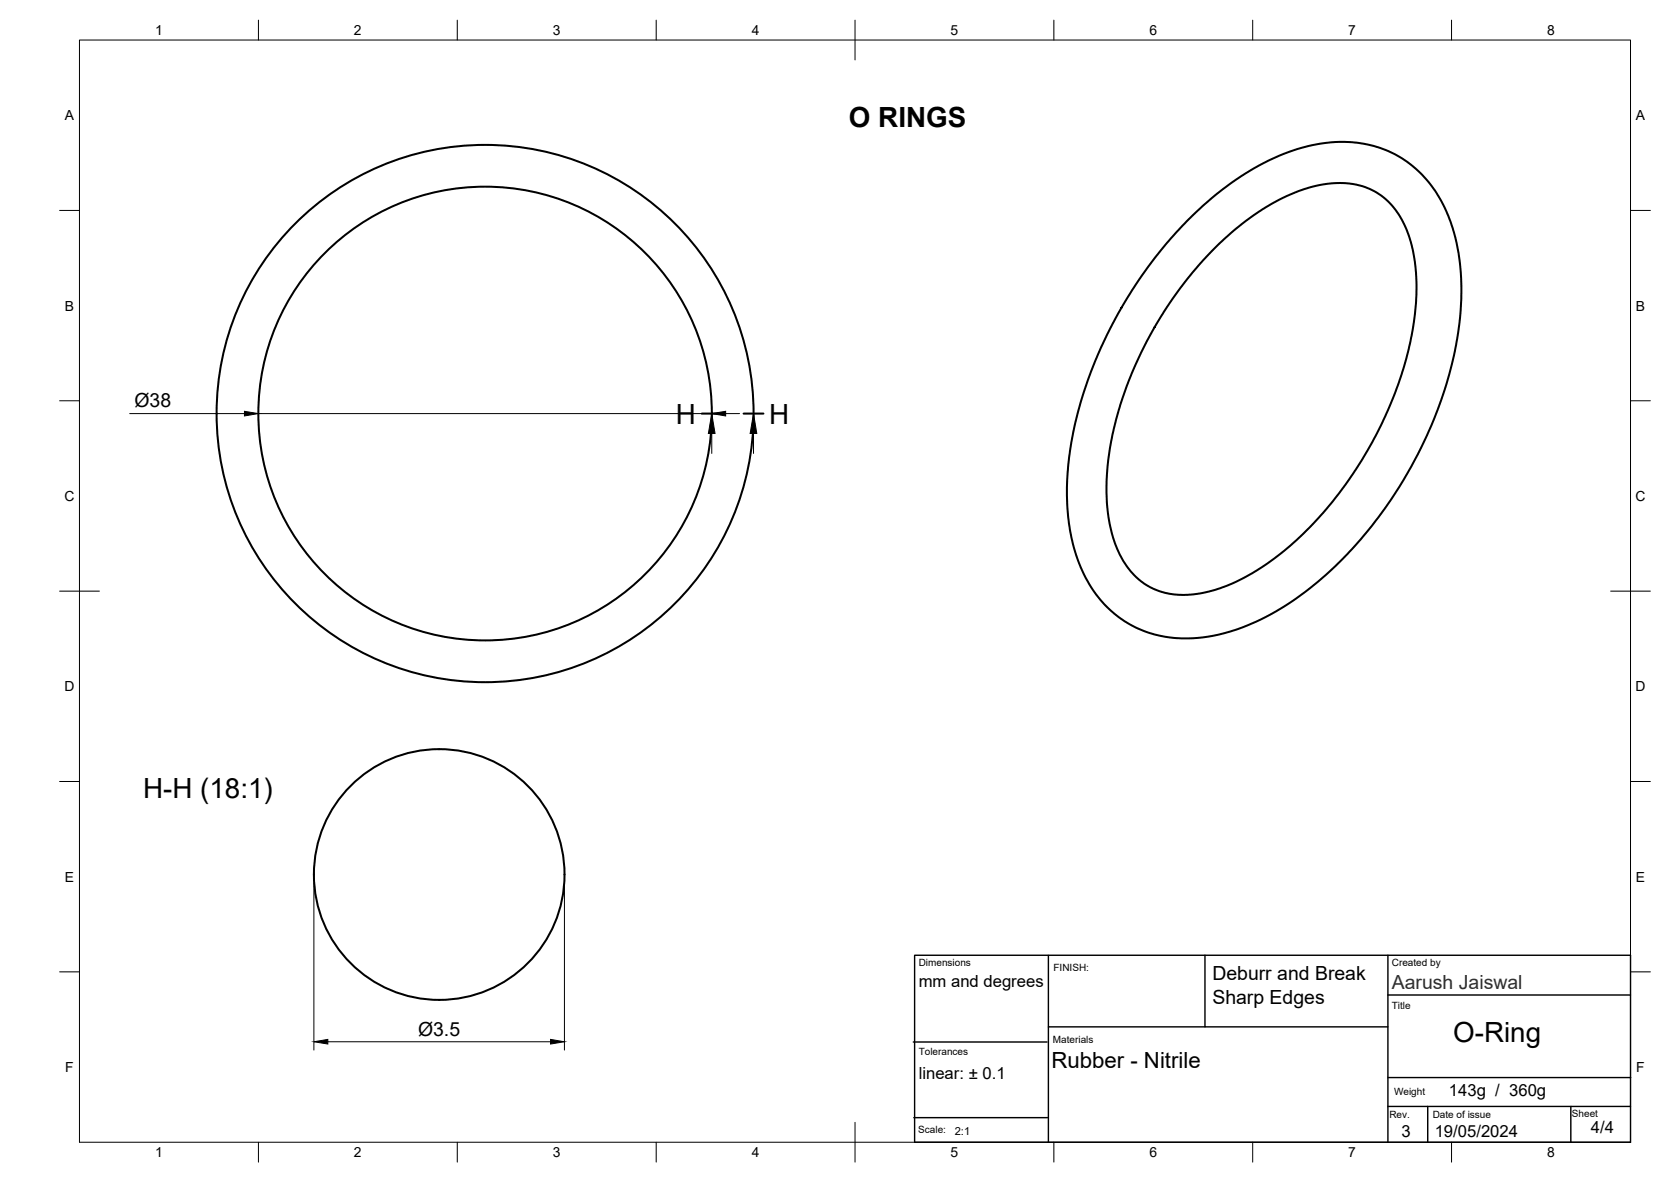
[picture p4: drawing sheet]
<svg xmlns="http://www.w3.org/2000/svg" width="420mm" height="297mm" viewBox="0 0 420 297" stroke-linecap="round" stroke-linejoin="round" font-family="sans-serif">
<!-- layer: Visible -->
<g fill="none" stroke="#000" stroke-width=".51">
<path d="M298.3 55.7l3.1-3a62.8 62.8 0 0 1 28.7-16.2 28.7 28.7 0 0 1 27.5 7.4 38 38 0 0 1 9.6 23.2 82.5 82.5 0 0 1-6.6 38.3 104.4 104.4 0 0 1-33.5 44.1 52.1 52.1 0 0 1-27.1 10.9 28 28 0 0 1-28.6-18.8 57 57 0 0 1-2.1-29.7l1.7-8.2 2.6-8.2 3.3-8.2 2.9-6 3.7-6.5 5-7.4 4.5-5.8zM304.7 63.1l4.9-4.6 3.6-3 4.2-2.9 5.6-3.1a27.8 27.8 0 0 1 19.1-2.8 17.7 17.7 0 0 1 11.9 11.8 48.2 48.2 0 0 1 1.1 25.1 97.5 97.5 0 0 1-33.3 55.7 44.5 44.5 0 0 1-21.5 10 17.4 17.4 0 0 1-19.3-11.1 44.9 44.9 0 0 1-2.2-24l1.3-6.4 1.8-6.6 2.6-7.3 3.3-7.1 3.2-5.7 3.9-6.1 4.7-6.2zM110.4 188.3h.1M110.4 251.3h.1"/>
<circle cx="122" cy="103.9" r="57"/>
<circle cx="122" cy="103.9" r="67.5"/>
<circle cx="110.4" cy="219.8" r="31.5"/>
</g>
<!-- layer: BORDER -->
<g fill="none" stroke="#000" stroke-width=".25">
<path d="M20 10.1h390v276.9h-390zM65 5.1v5M115 5.1v5M165 5.1v5M215 5.1v10M265 5.1v5M315 5.1v5M365 5.1v5M15 52.9h5M410 52.9h5M15 100.7h5M410 100.7h5"/>
<path d="M15 148.6h10M405 148.6h10M15 196.4h5M410 196.4h5M15 244.2h5M410 244.2h5M65 287v5M115 287v5M165 287v5M215 282.1v9.9M265 287v5M315 287v5"/>
<path d="M365 287v5"/>
</g>
<!-- layer: TITLEBLOCK -->
<path d="M230 240.1h180v46.9h-180zM263.6 240.1v46.9M263.6 258h39.4M303 240.1v17.9h46M349 250h61M349 240.1v46.9M229.6 261.9h33.7M349 278.1h61M349 270.8h61M359 278.1v8.9M395 278.1v8.9M229.8 280.9h33.6" fill="none" stroke="#000" stroke-width=".36"/>
<!-- layer: FD_Dimensions -->
<path d="M32.6 103.9h28.9M65 103.9h114M182.5 103.9h3.4M78.9 221.9v42M141.9 221.9v42M82.4 261.8h56" fill="none" stroke="#000" stroke-width=".25"/>
<path d="M61.5 103.4l3.5 .5-3.5 .6zM179 103.9l3.5-.5v1.1zM78.9 261.8l3.5-.6v1.2zM138.4 261.2l3.5 .6-3.5 .6z" fill="#000" stroke="#000" stroke-width=".25"/>
<!-- layer: Section Lines -->
<path d="M176.4 103.9h5.1M187 103.9h5" fill="none" stroke="#000" stroke-width=".51"/>
<path d="M179 108.9v5M189.5 108.9v5" fill="none" stroke="#000" stroke-width=".25"/>
<path d="M179 103.9l.8 5h-1.7zM189.5 103.9l.8 5h-1.7z" fill="#000" stroke="#000" stroke-width=".25"/>
<g font-size="7">
<text x="213.5" y="32">O RINGS</text>
<text x="170" y="106.4">H</text>
<text x="193.4" y="106.4">H</text>
<text x="36" y="200.6">H-H (18:1)</text>
<text x="365.4" y="261.9">O-Ring</text>
</g>
<text font-size="5.6" x="264.4" y="268.4">Rubber - Nitrile</text>
<g font-size="4.9">
<text x="33.8" y="102.4">Ø38</text>
<text x="304.8" y="246.4">Deburr and Break</text>
<text x="304.8" y="252.4">Sharp Edges</text>
<text x="105.1" y="260.3">Ø3.5</text>
</g>
<text font-size="4.9" fill="#2f2f2f" x="350" y="248.5">Aarush Jaiswal</text>
<g font-size="4.2">
<text x="231" y="248.1">mm and degrees</text>
<text x="231" y="271">linear: ± 0.1</text>
<text x="364.3" y="275.5">143g / 360g</text>
<text x="352.4" y="285.7">3</text>
<text x="360.7" y="285.8">19/05/2024</text>
<text x="400" y="284.8">4/4</text>
</g>
<g font-size="3.5">
<text x="39" y="8.8">1</text>
<text x="89" y="8.8">2</text>
<text x="139" y="8.8">3</text>
<text x="189" y="8.8">4</text>
<text x="239" y="8.8">5</text>
<text x="289" y="8.8">6</text>
<text x="339" y="8.8">7</text>
<text x="389" y="8.8">8</text>
<text x="16.3" y="30.2">A</text>
<text x="411.3" y="30.2">A</text>
<text x="16.3" y="78">B</text>
<text x="411.3" y="78">B</text>
<text x="16.2" y="125.9">C</text>
<text x="411.2" y="125.9">C</text>
<text x="16.2" y="173.7">D</text>
<text x="411.2" y="173.7">D</text>
<text x="16.3" y="221.6">E</text>
<text x="411.3" y="221.6">E</text>
<text x="16.4" y="269.4">F</text>
<text x="411.4" y="269.4">F</text>
<text x="39" y="290.8">1</text>
<text x="89" y="290.8">2</text>
<text x="139" y="290.8">3</text>
<text x="189" y="290.8">4</text>
<text x="239" y="290.8">5</text>
<text x="289" y="290.8">6</text>
<text x="339" y="290.8">7</text>
<text x="389" y="290.8">8</text>
</g>
<text font-size="2.8" x="240.1" y="285.1">2:1</text>
<g font-size="2.5">
<text x="231" y="242.9">Dimensions</text>
<text x="264.9" y="243.9">FINISH:</text>
<text x="350" y="242.9">Created by</text>
<text x="349.9" y="253.5">Title</text>
<text x="264.8" y="262.1">Materials</text>
<text x="231" y="265.2">Tolerances</text>
<text x="350.5" y="275.2">Weight</text>
<text x="349.4" y="280.9">Rev.</text>
<text x="360.2" y="281.1">Date of issue</text>
<text x="395.2" y="280.8">Sheet</text>
<text x="230.9" y="284.8">Scale:</text>
</g>
</svg>
